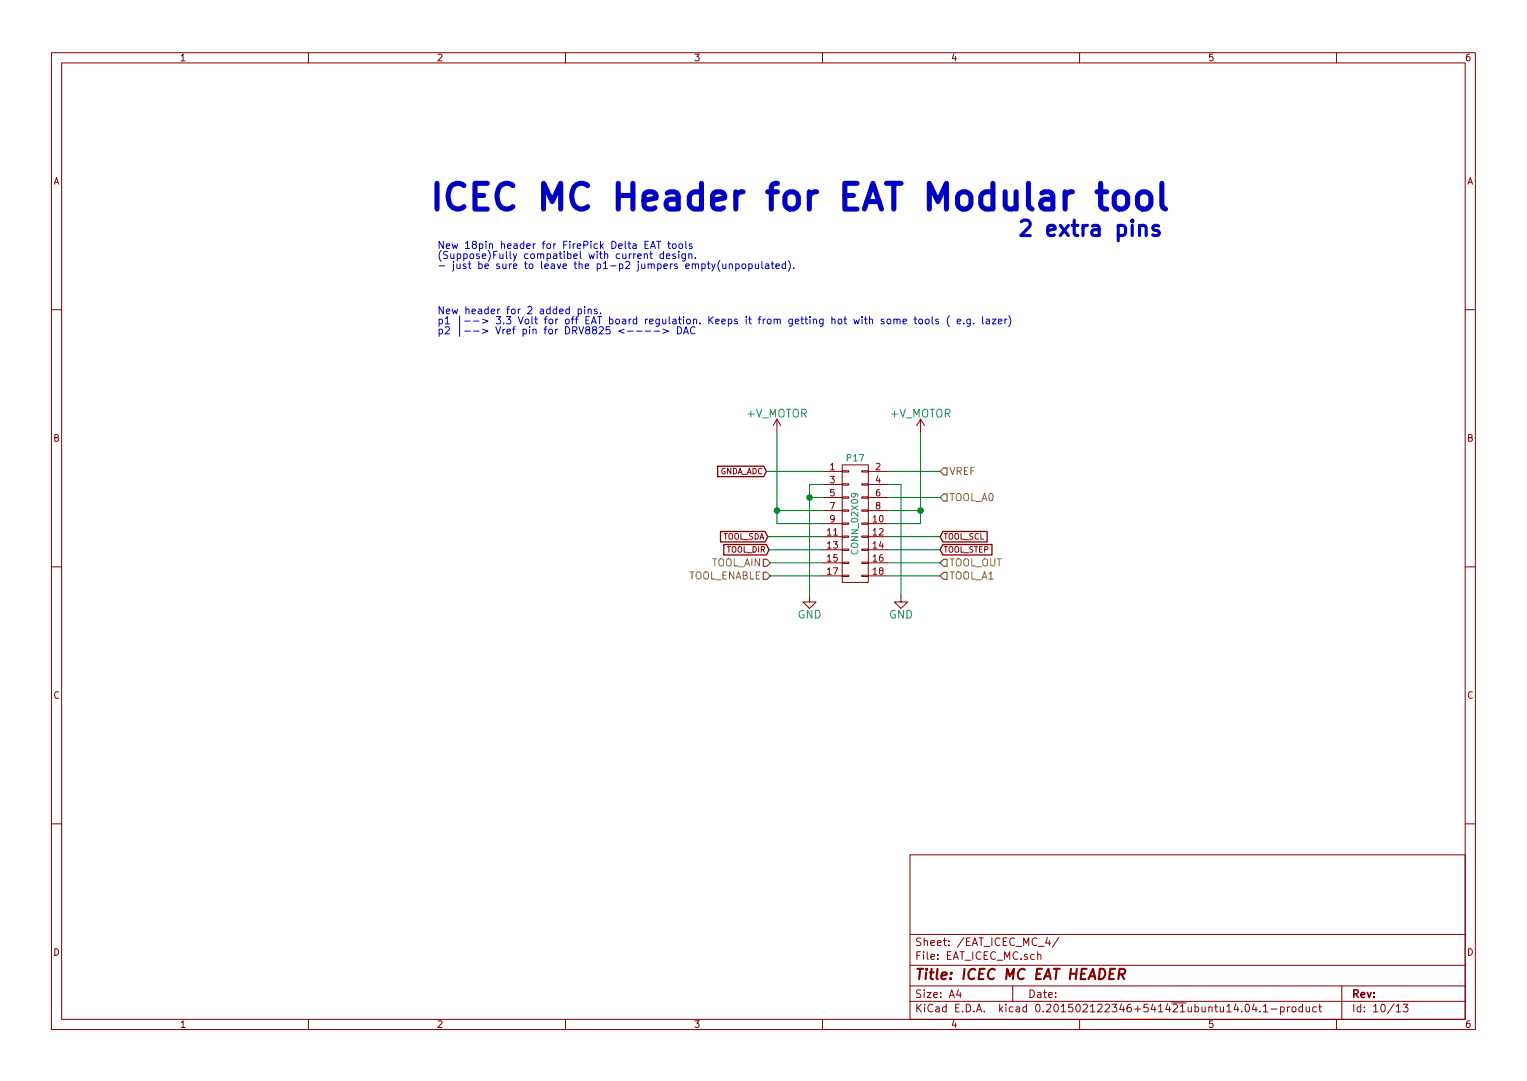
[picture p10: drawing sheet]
<svg xmlns="http://www.w3.org/2000/svg" width="297mm" height="210mm" viewBox="0 0 297 210" stroke-linecap="round" stroke-linejoin="round" font-family="sans-serif">
<g fill="none" stroke="#840000" stroke-width=".19">
<path d="M10 10.3h277v189.9h-277zM12 12.2h273v186.1h-273zM60 10.3v1.9M110 10.3v1.9M160 10.3v1.9M210 10.3v1.9M260 10.3v1.9M10 60.2h2M285 60.2h2M151.1 81.5l-.7 1.3M151.1 81.5v2.6M151.1 81.5l.8 1.3"/>
<path d="M160 91.7h3.8M160 94.2h3.8M160 96.8h3.8M160 99.3h3.8M163.8 99.2h1.3v.2h-1.3zM163.8 96.6h1.3v.3h-1.3zM163.8 94.1h1.3v.3h-1.3zM163.8 91.6h1.3v.2h-1.3zM163.8 90.4h5.1v22.9h-5.1zM167.6 99.2h1.3v.2h-1.3zM167.6 96.6h1.3v.3h-1.3zM167.6 94.1h1.3v.3h-1.3z"/>
<path d="M167.6 91.6h1.3v.2h-1.3zM168.9 91.7h3.8M168.9 94.2h3.8M168.9 96.8h3.8M168.9 99.3h3.8M179.1 81.5l-.8 1.3M179.1 81.5v2.6M179.1 81.5l.7 1.3M10 110.3h2M157.5 115.8v1.3h1.2l-1.2 1.3-1.3-1.3h1.3M160 101.8h3.8M160 104.4h3.8"/>
<path d="M160 106.9h3.8M160 109.5h3.8M160 112h3.8M163.8 111.9h1.3v.2h-1.3zM163.8 109.3h1.3v.3h-1.3zM163.8 106.8h1.3v.3h-1.3zM163.8 104.3h1.3v.2h-1.3zM163.8 101.7h1.3v.3h-1.3zM167.6 111.9h1.3v.2h-1.3zM167.6 109.3h1.3v.3h-1.3zM167.6 106.8h1.3v.3h-1.3zM167.6 104.3h1.3v.2h-1.3z"/>
<path d="M167.6 101.7h1.3v.3h-1.3zM168.9 101.8h3.8M168.9 104.4h3.8M168.9 106.9h3.8M168.9 109.5h3.8M168.9 112h3.8M175.3 115.8v1.3h1.2l-1.2 1.3-1.3-1.3h1.3M285 110.3h2M10 160.2h2M177 166.3h108v32h-108zM285 160.2h2M60 198.3v1.9"/>
<path d="M110 198.3v1.9M160 198.3v1.9M177 194.8h108M177 191.8h108M177 187.8h108M177 181.8h108M186.4 192.5l-.3 1h.9M186.8 193v1M197 191.8v3M201.9 185.7l.2-.1 .3 .1 .1 .9M201.9 185.1v1.5M203.8 182.3l-.4 1.1h.9"/>
<path d="M204.1 182.9v1M206 182.3l-1.3 2M210 198.3v1.9M242.3 195.5l.2-.2a.8 .8 0 0 1 .6 .8 .8 .8 0 0 1-.6 .7l-.2-.1-.1-.4zM244 195.2l-.4 1.1h1M244.3 195.8v1M245.1 196.7v.1M245.7 195.8l.5-.5v1.5M245.7 196.8h.9M247.2 196.3h1.2M249.1 195.9l.4-.1 .3 .3-.1 .6h-.6M249.1 195.8v1.5"/>
<path d="M250.4 195.8v1M250.9 195.8l-.5 .3M251.4 196l.2-.2 .4 .2 .1 .5-.1 .2-.4 .1-.2-.1zM253.4 195.9l-.5-.1-.2 .3v.6l.2 .1 .5-.1M253.4 195.3v1.5M254.1 195.8l.1 .9 .3 .1 .2-.1M254.7 195.8v1M256.1 195.9l-.5-.1-.3 .3 .1 .6 .2 .1 .5-.1M256.5 195.8h.6M256.7 195.3v1.3l.4 .2M260 198.3v1.9M261 191.8v6.5"/>
<path d="M271.6 195.8l.4-.5v1.5M271.6 196.8h.9M272.9 195.3h1l-.5 .6 .4 .1v.7l-.2 .1-.7-.1"/>
</g>
<path d="M217.7 189.5l.9-.1a.56 .56 0 0 0 .1-.9l-.9-.1-.2 2M218.1 189.5l.6 .9" fill="none" stroke="#840000" stroke-width=".41"/>
<path d="M183.6 96.1h.7v1.4h-.7l-.7-.7zM183.6 91h.7v1.4h-.7l-.7-.7zM148.5 108.8h.7l.7 .7-.7 .7h-.7zM148.5 111.3h.7l.7 .7-.7 .7h-.7zM183.6 108.8h.7v1.4h-.7l-.7-.7zM183.6 111.3h.7v1.4h-.7l-.7-.7z" fill="none" stroke="#848400" stroke-width=".25"/>
<path d="M139.6 90.7h9l.5 1-.5 1h-9zM140.2 103.4h8.6l.6 1-.6 1h-8.6zM140.8 105.9h8.3l.5 1-.5 1h-8.3zM183.4 105.9h9.6v2h-9.6l-.5-1zM183.4 103.4h8.6v2h-8.6l-.5-1z" fill="none" stroke="#840000" stroke-width=".25"/>
<g fill="none" stroke="#008400" stroke-width=".19">
<path d="M149.1 91.7h10.9M151.1 84.1v17.7h8.9M151.1 99.3h8.9M157.5 96.8h2.5M160 94.2h-2.5v21.6M172.7 94.2h2.6v21.6M172.7 96.8h10.2M172.7 99.3h6.4M172.7 91.7h10.2M179.1 84.1v17.7h-6.4M149.4 104.4h10.6M149.6 106.9h10.4"/>
<path d="M149.9 112h10.1M149.9 109.5h10.1M172.7 112h10.2M172.7 109.5h10.2M172.7 106.9h10.2M172.7 104.4h10.2"/>
</g>
<g fill="#008400" stroke="#008400" stroke-width=".25">
<circle cx="157.5" cy="96.8" r=".51"/>
<circle cx="151.1" cy="99.3" r=".51"/>
<circle cx="179.1" cy="99.3" r=".51"/>
</g>
<g fill="none" stroke="#0000c2" stroke-width=".19">
<path d="M113.7 59.6v.2M125.5 47.6h.4M126.1 46.9h-.6v1.4h.6M126.4 49.4h.5M126.5 48.3l.5-1.4 .5 1.4M126.6 48.9v1.2l.3 .2M126.7 47.9h.7M127.7 46.9h.8M128.1 46.9v1.4M129.1 49.4h-.4l-.3 .2v.4l.1 .2h.6M129.1 48.9v1.4M129.6 49.8l.7-.1v-.3h-.5l-.2 .2 .1 .6h.6"/>
<path d="M129.9 47.4h.5M130.1 46.9v1.3l.3 .1M130.9 47.5l.2-.1 .4 .1v.6l-.1 .2-.5-.1zM131.4 49.4h-.4l-.2 .2 .1 .2 .5 .1v.3h-.6M132.1 48.9v.1M132.1 49.4v.9M132.1 47.5l.2-.1 .4 .1 .1 .6-.1 .2-.6-.1zM133.3 49.4v1.1l-.3 .3-.3-.1M133.3 49.4h-.4l-.3 .2v.4l.2 .2h.5M133.4 46.9v1.3l.2 .1M134 49.5l.5-.1 .1 .9M134 49.4v.9"/>
<path d="M134.6 47.5l-.3-.1-.2 .2v.2l.5 .1v.4h-.5M135.3 50.2v.1M139.1 51.3l-.4 1.3-.2 .1M140.1 50.7a1.55 1.55 0 0 0 0 2.1M140.6 51.3l.1 .9 .5-.1M141.2 51.3v.9M141.9 51.5l.5-.1 .1 .8M141.9 51.3v.9M143.1 51.4l.4-.1 .3 .3-.1 .6h-.6M143.1 51.3v1.4M144.4 51.5l.2-.2 .4 .2 .1 .5-.2 .2-.5-.1zM145.7 51.4l.4-.1 .2 .3-.1 .6h-.5"/>
<path d="M145.7 51.3v1.4M146.9 51.3l.1 .9 .5-.1M147.5 51.3v.9M148.2 50.8v1.3l.2 .1M148.9 51.4h.6l.1 .8M149.6 51.7l-.7 .1a.26 .26 0 0 0 0 .3 .26 .26 0 0 0 .2 .1h.5M150 51.3h.5M150.2 50.8v1.3l.3 .1M150.9 51.8l.7-.1-.1-.3-.4-.1-.2 .2 .1 .7h.5M152.8 51.4l-.4-.1-.3 .3v.4l.2 .2h.5M152.8 50.8v1.4M153.3 50.7a1.55 1.55 0 0 1 0 2.1"/>
<path d="M154.4 52.1v.1M112.5 60.2l.4-.1 .2 .3-.1 .6h-.5M112.5 60.1v1.4M113.7 60.1v.9M114.4 60.2h.5l.1 .8M114.4 60.1v.9M116.1 60.2l-.3-.1-.2 .2 .1 .2 .4 .1v.4h-.5M116.8 60.9v.1M121.4 64l-1.1 .4 1.1 .4M122.1 64.4h1M123.8 64.4h1.1M125.5 64.4h1.1"/>
<path d="M127.3 64.4h1M129 64l1 .4-1 .4M131.8 63.5a.71 .71 0 0 1 .8 .7 .71 .71 0 0 1-.8 .7zM133 64.9l.5-1.4 .4 1.4M133.1 64.6h.7M135.2 63.7a.66 .66 0 0 0-1 .4 .66 .66 0 0 0 .7 .8l.3-.1M169.1 62.2l.6-.1v.9M171.9 62.1h-.3l-.2 .2 .1 .2 .4 .1v.3h-.5M172.6 62.2l.2-.1 .4 .1 .1 .5-.1 .2h-.6zM173.9 62.2l.5-.1 .1 .9M173.9 62.1v.9M174.5 62.3l.2-.2h.3l.1 .9"/>
<path d="M175.7 62.5l.7-.1-.1-.3h-.4l-.2 .2v.6h.6M177.8 62.1h.5M178 61.6v1.2l.3 .2M178.8 62.2l.2-.1 .4 .1 .1 .5-.2 .2h-.5zM180.1 62.2l.2-.1 .4 .1v.5l-.1 .2h-.5zM181.3 61.6v1.2l.2 .2M182.5 62.1h-.3l-.2 .2 .1 .2 .4 .1v.3h-.5M184.7 61.4a1.55 1.55 0 0 0 0 2.1M186.2 62.5l.7-.1-.1-.3h-.4l-.2 .2 .1 .6h.5M187.5 62.9v.1M188.7 62.1v1.1l-.2 .3-.4-.1M188.7 62.1h-.4l-.2 .2v.4l.1 .2h.5"/>
<path d="M189.4 62.9v.1M191.1 61.6v1.2l.2 .2M191.9 62.1h.5l.1 .9M192.5 62.4l-.6 .1a.26 .26 0 0 0-.1 .3 .26 .26 0 0 0 .2 .2l.5-.1M193 62.1h.8l-.8 .9h.8M194.2 62.5l.7-.1-.1-.3h-.4l-.2 .2 .1 .6h.5M195.5 62.1v.9M195.9 62.1h-.3l-.1 .2M196.2 61.4a1.55 1.55 0 0 1 0 2.1"/>
</g>
<path d="M213.4 37.3h1.9M214.1 35.7v4.2l.2 .5 .5 .3h.5M217 37.8a1.36 1.36 0 0 1 1.3-.5 1.36 1.36 0 0 1 1.1 1v1.4a1.35 1.35 0 0 1-1.4 1 1.35 1.35 0 0 1-1.3-1v-1.4zM221.5 37.8a1.36 1.36 0 0 1 1.3-.5 1.36 1.36 0 0 1 1.1 1v1.4a1.35 1.35 0 0 1-1.3 1 1.35 1.35 0 0 1-1.3-1v-1.4zM226 35.7v4.2l.2 .5 .5 .3" fill="none" stroke="#0000c2" stroke-width=".99"/>
<path d="M221.7 44.1a.76 .76 0 0 1 1.3 .2v1.5M225.4 44l-.7-.2-.3 .2-.2 .3 .2 .4 1 .3 .1 .3-.1 .4-.3 .1-.9-.1" fill="none" stroke="#0000c2" stroke-width=".61"/>
<text font-size="7" fill="#0000c2" x="83.8" y="40.9">ICEC MC Header for EAT Modular tool</text>
<text font-size="4.2" fill="#0000c2" x="198.1" y="46">2 extra pins</text>
<text font-size="2.8" fill="#840000" x="178" y="190.5">Title: ICEC MC EAT HEADER</text>
<g font-size="2.1" fill="#008484">
<text x="145.3" y="81.2">+V_MOTOR</text>
<text x="173.2" y="81.2">+V_MOTOR</text>
<text x="155.1" y="120.3">GND</text>
<text x="172.9" y="120.3">GND</text>
</g>
<g font-size="2.1" fill="#840000">
<text x="178" y="184">Sheet: /EAT_ICEC_MC_4/</text>
<text x="178" y="186.7">File: EAT_ICEC_MC.sch</text>
<text x="178" y="196.9">KiCad E.D.A. kicad 0.201502122346+541421ubuntu14.04.1-product</text>
<text x="178" y="194.1">Size: A4</text>
<text x="200" y="194.1">Date:</text>
<text x="263" y="194.1">Rev:</text>
<text x="263" y="196.9">Id: 10/13</text>
</g>
<g font-size="1.9" fill="#0000c2">
<text x="85.1" y="48.4">New 18pin header for FirePick Delta EAT tools</text>
<text x="85.1" y="50.4">(Suppose)Fully compatibel with current design.</text>
<text x="85.1" y="52.3">- just be sure to leave the p1-p2 jumpers empty(unpopulated).</text>
<text x="85.1" y="61.1">New header for 2 added pins.</text>
<text x="85.1" y="63.1">p1 |--&gt; 3.3 Volt for off EAT board regulation. Keeps it from getting hot with some tools ( e.g. lazer)</text>
<text x="85.1" y="65">p2 |--&gt; Vref pin for DRV8825 &lt;----&gt; DAC</text>
</g>
<g font-size="1.9" fill="#848400">
<text x="184.7" y="92.4">VREF</text>
<text x="184.7" y="97.5">TOOL_A0</text>
<text x="133.6" y="112.7">TOOL_ENABLE</text>
<text x="138.2" y="110.2">TOOL_AIN</text>
<text x="184.7" y="110.2">TOOL_OUT</text>
<text x="184.7" y="112.7">TOOL_A1</text>
</g>
<g font-size="1.8" fill="#840000">
<text x="35" y="11.9">1</text>
<text x="85" y="11.9">2</text>
<text x="135" y="11.9">3</text>
<text x="185" y="11.9">4</text>
<text x="235" y="11.9">5</text>
<text x="285" y="11.9">6</text>
<text x="10.4" y="35.9">A</text>
<text x="285.4" y="35.9">A</text>
<text x="10.4" y="85.9">B</text>
<text x="285.4" y="85.9">B</text>
<text x="161.4" y="91.4">1</text>
<text x="161.4" y="94">3</text>
<text x="170.3" y="91.4">2</text>
<text x="170.3" y="94">4</text>
<text x="161.4" y="96.5">5</text>
<text x="161.4" y="99.1">7</text>
<text x="161.4" y="101.6">9</text>
<text x="169.8" y="101.6">10</text>
<text x="170.3" y="96.5">6</text>
<text x="170.3" y="99.1">8</text>
<text x="161" y="104.1">11</text>
<text x="161" y="106.7">13</text>
<text x="169.8" y="104.1">12</text>
<text x="169.8" y="106.7">14</text>
<text x="161" y="109.2">15</text>
<text x="161" y="111.8">17</text>
<text x="169.8" y="109.2">16</text>
<text x="169.8" y="111.8">18</text>
<text x="10.4" y="135.9">C</text>
<text x="285.4" y="135.9">C</text>
<text x="10.4" y="185.9">D</text>
<text x="285.4" y="185.9">D</text>
<text x="35" y="199.9">1</text>
<text x="85" y="199.9">2</text>
<text x="135" y="199.9">3</text>
<text x="185" y="199.9">4</text>
<text x="235" y="199.9">5</text>
<text x="285" y="199.9">6</text>
</g>
<g font-size="1.8" fill="#008484">
<text x="164.8" y="89.7">P17</text>
<text x="166.9" y="107.5" transform="rotate(-90 166.9 107.5)">CONN_02X09</text>
</g>
<g font-size="1.5" fill="#840000">
<text x="139.8" y="92.2">GNDA_ADC</text>
<text x="140.4" y="104.9">TOOL_SDA</text>
<text x="141.2" y="107.5">TOOL_DIR</text>
<text x="183.6" y="107.5">TOOL_STEP</text>
<text x="183.6" y="104.9">TOOL_SCL</text>
</g>
</svg>
